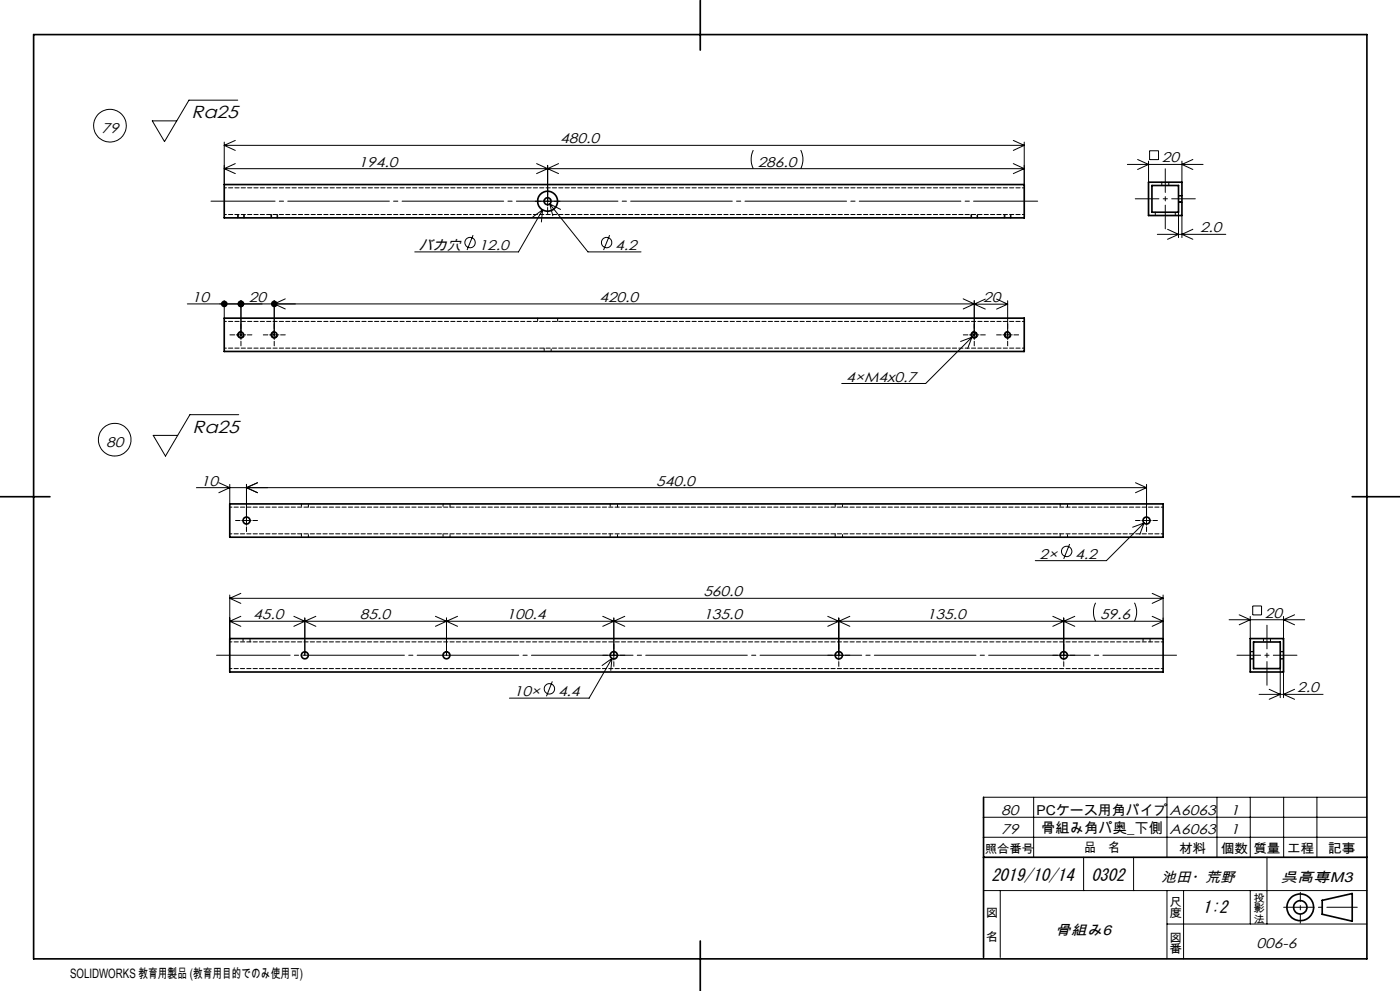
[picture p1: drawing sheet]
<svg xmlns="http://www.w3.org/2000/svg" width="420mm" height="297mm" viewBox="0 0 420 297" stroke-linecap="round" stroke-linejoin="round" font-family="sans-serif">
<g fill="none" stroke="#000" stroke-width=".3">
<path d="M71.3 30h-14.6l-7.3 12.4-3.7-6.2h7.3M67.3 50.5h240M67.3 50.5l3.3 1.5M67.3 42.6v12.7M67.3 43.6h240M67.3 43.6l3.3 1.5M70.6 42.1l-3.3 1.5M70.6 49l-3.3 1.5M161 49l3.3 1.5M164.3 49.6v12.1M164.3 50.5l-3.3 1.5M164.3 50.5l3.3 1.5"/>
<path d="M167.6 49l-3.3 1.5M226 45a6.4 6.4 0 0 0 0 5.5M240.2 45a6.1 6.1 0 0 1 0 5.5M304 49l3.3 1.5M304 42.1l3.3 1.5M307.3 50.5l-3.3 1.5M307.3 42.6v12.7M307.3 43.6l-3.3 1.5M338.2 49.3h22.7M341.3 47.8l3.3 1.5-3.3 1.5M344.6 48.3v6.3M344.9 45.2h2.7v2.6h-2.7z"/>
<path d="M353.6 58.6h1M354.6 48.3v6.3M357.9 47.8l-3.3 1.5 3.3 1.5M71.3 64.3v1M73.3 64.3v1M81.3 64.3v1M83.3 64.3v1M141.9 70.5l-1.8 4.4M160.6 60.3h1.8M162.8 62.9l-7.3 12.6h-31.1M162.8 62.9l-3 2.1M162.8 62.9l-.4 3.6"/>
<path d="M162.9 60.3h2.8M164.3 62.2v1.8M164.9 61.1l11.5 14.4h15.9M164.9 61.1l.9 3.6M164.9 61.1l3.3 1.7M166.2 60.3h1.8M182.9 70.5l-1.8 4.4M291.3 64.3v1M293.3 64.3v1M301.3 64.3v1M303.3 64.3v1M347.2 70.2h20.5"/>
<path d="M350.3 68.7l3.3 1.5-3.3 1.5M353.6 60.6h1M353.6 63.6v7.6M354.6 64.6v6.6M357.9 68.7l-3.3 1.5 3.3 1.5M67.3 90.1v5.3M72.3 90.1v11.6M72.5 99.4a1 1 0 0 0-1.2 .7 1 1 0 0 0 .7 1.2 1 1 0 0 0 1.2-.7M82.3 90.1v11.6M82.6 99.4a1 1 0 0 0-1.3 .7 1 1 0 0 0 .7 1.2 1 1 0 0 0 1.3-.7M85.6 89.6l-3.3 1.5 3.3 1.5M289 89.6l3.3 1.5"/>
<path d="M292.3 91.1h-236.1M292.3 90.1v11.6M292.3 91.1l-3.3 1.5M292.3 91.2h10M292.3 91.2l3.3 1.4M292.5 99.4a.99 .99 0 0 0-1.2 .7 .99 .99 0 0 0 .7 1.2 .99 .99 0 0 0 1.2-.7M293 99.7l-15.3 15.2h-25.2M295.6 89.6l-3.3 1.6M299 89.6l3.3 1.6M302.3 90.1v11.6M302.3 91.2l-3.3 1.4M302.5 99.4a1 1 0 0 0-1.2 .7 1 1 0 0 0 .7 1.2 1 1 0 0 0 1.2-.7"/>
<path d="M69 100.4h1.4M70.9 100.4h2.8M72.3 102.3v1.3M74.2 100.4h1.4M79 100.4h1.4M80.9 100.4h2.8M82.3 102.3v1.3M84.2 100.4h1.4M288.2 102.3l3.4-1.2-1.3 3.4M289 100.4h1.4M290.9 100.4h2.8M292.3 102.3v1.3"/>
<path d="M294.2 100.4h1.4M299 100.4h1.4M300.9 100.4h2.8M302.3 102.3v1.3M304.2 100.4h1.4M71.6 124.3h-14.6l-7.4 12.4-3.6-6.2h7.3M65.7 144.7l3.2 1.5-3.2 1.5M68.9 145.2v5.8M70.7 156h1.3M72.5 156h2.9M73.9 145.2v12.2M73.9 157.9v1.4"/>
<path d="M75.8 156h1.5M77.3 144.7l-3.4 1.5 3.4 1.5M340.6 156h1.5M340.6 144.7l3.4 1.5M342.5 156h2.8M343.2 156.7l-11.3 11.3h-21.3M343.2 156.7l-3.4 1.3M343.2 156.7l-1.3 3.5M344 145.2v12.2M344 157.9v1.4M344 146.2h-285.1M344 146.2l-3.4 1.5"/>
<path d="M345.9 156h1.3M68.9 178.3v13.1M68.9 179.3h280M68.9 179.3l3.3 1.5M72.2 177.8l-3.3 1.5M320.9 163.1l-1.8 4.4M345.7 177.8l3.2 1.5M348.9 178.3v13.1M348.9 179.3l-3.2 1.5M68.9 186.2l3.3 1.5M72.2 184.7l-3.3 1.5M88.2 184.7l3.2 1.5"/>
<path d="M91.4 186.2l-3.2 1.5M91.4 185.2v11.2M91.4 186.2l3.4 1.5M94.8 184.7l-3.4 1.5M130.6 184.7l3.3 1.5M133.9 185.2v11.2M133.9 186.2l3.4 1.5M133.9 186.2l-3.3 1.5M137.3 184.7l-3.4 1.5M180.8 196.4h1.4M180.8 184.7l3.4 1.5M182.7 196.4h2.8"/>
<path d="M183.6 197.3l-6.9 11.9h-23.9M183.6 197.3l-3 2.2M183.6 197.3l-.4 3.6M184.1 186.2l3.3 1.5M184.1 198.3v1.4M184.2 185.2l-.1 12.6M184.2 186.2l-3.4 1.5M186 196.4h1.4M187.4 184.7l-3.3 1.5M248.3 196.4h1.4M248.3 184.7l3.3 1.5M250.2 196.4h2.8"/>
<path d="M251.6 185.2v12.6M251.6 186.2l-3.3 1.5M251.6 186.2l3.4 1.5M251.6 198.3v1.4M253.5 196.4h1.5M255 184.7l-3.4 1.5M315.8 196.4h1.5M315.8 184.7l3.3 1.5M317.7 196.4h2.8M319.1 185.2v12.6M319.1 198.3v1.4M319.1 186.2l-3.3 1.5"/>
<path d="M319.1 186.2l3.3 1.5M321 196.4h1.4M322.4 184.7l-3.3 1.5M328.7 180.7a6.4 6.4 0 0 0 0 5.5M340.3 180.7a6.1 6.1 0 0 1 0 5.5M345.7 184.7l3.2 1.5M348.9 186.2h-280M348.9 186.2l-3.2 1.5M368.7 185.7h22.7M371.8 184.3l3.3 1.4-3.3 1.6M375.1 184.7v6.7M375.8 181.6h2.7v2.7h-2.7z"/>
<path d="M385.1 184.7v6.7M388.4 184.3l-3.3 1.4 3.3 1.6M165.7 204.2l-1.8 4.5M377.7 208.1h19.2M380.8 206.6l3.3 1.5-3.3 1.5M384.1 200.4v8.7M385.1 201.4v7.7M388.4 206.6l-3.3 1.5 3.3 1.5M295.1 238.9h115M310.1 238.9v18M350.1 238.9v18M365.1 238.9v18"/>
<path d="M375.1 238.9v18M385.1 238.9v18M395.1 238.9v18M295.1 250.9h115M295.1 244.9h115M325.1 256.9v10M340.1 256.9v10M380.1 256.9v20M295.1 266.9h115M300.1 266.9v20M350.1 276.9h60M350.1 266.9v20.4"/>
<path d="M355.1 266.9v20.5M375.1 266.9v10"/>
<circle cx="33" cy="37.7" r="4.9"/>
<circle cx="141" cy="72.7" r="1.55"/>
<circle cx="182" cy="72.7" r="1.55"/>
<circle cx="34.4" cy="131.8" r="4.9"/>
<circle cx="320" cy="165.3" r="1.55"/>
<circle cx="164.8" cy="206.4" r="1.55"/>
</g>
<g fill="none" stroke="#000" stroke-width=".5">
<path d="M10.1 10.4h400v277h-400zM210.1 0v15M67.3 55.3h240v10h-240zM344.6 54.6h10v10h-10zM345.6 55.6h8v8h-8zM67.3 95.4h240v9.9h-240zM0 148.9h15M68.9 151h280v10h-280zM405.7 148.9h14.3M68.9 191.4h280v10h-280zM375.1 191.4h10v10h-10zM376.1 192.4h8v8h-8z"/>
<path d="M295.1 238.9v48M295.1 256.9h115M396.7 269.8l9-2v8.3l-9-2.1zM210.1 282v15"/>
<circle cx="164.3" cy="60.3" r="1.05"/>
<circle cx="164.3" cy="60.3" r="2.99"/>
<circle cx="72.3" cy="100.3" r=".83"/>
<circle cx="82.3" cy="100.3" r=".82"/>
<circle cx="292.3" cy="100.3" r=".82"/>
<circle cx="302.3" cy="100.3" r=".82"/>
<circle cx="74" cy="156" r="1.05"/>
<circle cx="343.9" cy="156" r="1.04"/>
<circle cx="91.4" cy="196.4" r="1.06"/>
<circle cx="133.9" cy="196.4" r="1.05"/>
<circle cx="184.1" cy="196.4" r="1.09"/>
<circle cx="251.6" cy="196.4" r="1.1"/>
<circle cx="319.1" cy="196.4" r="1.1"/>
<circle cx="390.1" cy="271.9" r="4"/>
<circle cx="390.1" cy="271.9" r="2"/>
</g>
<path d="M311.3 60.3h-248" fill="none" stroke="#000" stroke-width=".3" stroke-dasharray="30.5 1.3 1.3 1.3" stroke-dashoffset="11.3"/>
<path d="M349.6 50.6v18M358.6 59.6h-18M371.1 196.4h18M380.1 205.4v-18" fill="none" stroke="#000" stroke-width=".3" stroke-dasharray="30.5 1.3 1.3 1.3" stroke-dashoffset="23.4"/>
<path d="M353 196.4h-288" fill="none" stroke="#000" stroke-width=".3" stroke-dasharray="30.5 1.3 1.3 1.3" stroke-dashoffset="8.4"/>
<path d="M390.1 276.7v-9.3" fill="none" stroke="#000" stroke-width=".3" stroke-dasharray="30.5 1.3 1.3 1.3" stroke-dashoffset="27.8"/>
<path d="M385.1 271.9h22.1" fill="none" stroke="#000" stroke-width=".3" stroke-dasharray="30.5 1.3 1.3 1.3" stroke-dashoffset="21.3"/>
<g fill="#000">
<path d="M66.5 90.4a1 1 0 0 0 .4 1.6 1 1 0 0 0 1.4-.9h-1h1a.98 .98 0 0 0-.7-1 .98 .98 0 0 0-1.1 .3zM71.5 90.4l-.2 .7h1h-1a1.01 1.01 0 0 0 1.3 .9 1.01 1.01 0 0 0 .5-1.6 1.01 1.01 0 0 0-1.6 0z"/>
<path d="M71.5 90.4a1.01 1.01 0 0 0 .4 1.6 1.01 1.01 0 0 0 1.4-.9h-1h1a1 1 0 0 0-.7-1 1 1 0 0 0-1.1 .3zM81.5 90.4l-.2 .7h1h-1a1 1 0 0 0 1.3 .9 1 1 0 0 0 .5-1.5 1 1 0 0 0-1.6-.1z"/>
</g>
<g fill="none" stroke="#000" stroke-width=".3" stroke-dasharray="1.3 .6" stroke-dashoffset=".5">
<path d="M348.5 54.6v1M350.6 55.6v-1M354.6 58.8h-1M71.5 64.3v1M73.1 65.3v-1M81.5 64.3v1M83.1 65.3v-1M291.5 64.3v1M293.1 65.3v-1M301.5 64.3v1M303.1 65.3v-1M346.6 63.6v1"/>
<path d="M352.6 64.6v-1M353.6 60.4h1M161.3 95.3v1M167.3 96.3v-1M163.2 104.3v1M165.3 105.3v-1M90.4 151v1M90.4 160v1M92.5 152v-1M132.9 151v1M132.9 160v1M135 152v-1"/>
<path d="M183.1 151v1M183.1 160v1M185.3 152v-1M250.6 151v1M250.6 160v1M252.8 152v-1M318.1 151v1M318.1 160v1M320.3 152v-1M92.5 161v-1M135 161v-1M185.3 161v-1"/>
<path d="M252.8 161v-1M320.3 161v-1M72.9 191.4v1M75 192.4v-1M342.9 191.4v1M345 192.4v-1M375.1 197.5h1M375.1 197.4h1M376.1 195.3h-1M379 191.4v1M381.1 192.4v-1M384.1 197.5h1"/>
<path d="M384.1 197.4h1M385.1 195.3h-1"/>
</g>
<path d="M307.3 56.3h-240M307.3 64.3h-240M307.3 96.3h-240M307.3 104.3h-240M349 152h-280M349 160h-280M349 192.4h-280M349 200.4h-280" fill="none" stroke="#000" stroke-width=".3" stroke-dasharray="1.3 .6" stroke-dashoffset=".7"/>
<g font-size="5.2">
<text x="57.5" y="35.5">Ra25</text>
<text x="57.8" y="129.8">Ra25</text>
</g>
<g font-size="5.1">
<text x="297.4" y="263.9">2019/10/14</text>
<text x="327.4" y="263.9">0302</text>
<text x="360.8" y="273.5">1:2</text>
</g>
<g font-size="4.2">
<text x="30.4" y="39.7">79</text>
<text x="168.1" y="43">480.0</text>
<text x="107.6" y="50">194.0</text>
<text x="227.3" y="50">286.0</text>
<text x="348.5" y="48.7">20</text>
<text x="360" y="69.6">2.0</text>
<text x="125.6" y="74.8">バカ穴</text>
<text x="143.6" y="74.8">12.0</text>
<text x="184.6" y="74.8">4.2</text>
<text x="57.5" y="90.5">10</text>
<text x="74.7" y="90.5">20</text>
<text x="179.8" y="90.5">420.0</text>
<text x="294.9" y="90.6">20</text>
<text x="253.9" y="114.3">4×M4x0.7</text>
<text x="31.9" y="133.8">80</text>
<text x="60.2" y="145.6">10</text>
<text x="196.8" y="145.6">540.0</text>
<text x="311.9" y="167.4">2×</text>
<text x="322.6" y="167.4">4.2</text>
<text x="211" y="178.7">560.0</text>
<text x="75.9" y="185.6">45.0</text>
<text x="108" y="185.6">85.0</text>
<text x="152" y="185.6">100.4</text>
<text x="211" y="185.6">135.0</text>
<text x="278.1" y="185.6">135.0</text>
<text x="330" y="185.6">59.6</text>
<text x="379.4" y="185.1">20</text>
<text x="154.1" y="208.6">10×</text>
<text x="167.4" y="208.6">4.4</text>
<text x="389.2" y="207.5">2.0</text>
<text x="300.4" y="244.1">80</text>
<text x="350.9" y="244.1">A6063</text>
<text x="369.1" y="244.1">1</text>
<text x="300.4" y="249.9">79</text>
<text x="312.4" y="249.8">骨組み角パ奥_下側</text>
<text x="350.9" y="249.9">A6063</text>
<text x="369.1" y="249.9">1</text>
<text x="348.4" y="264.4">池田・荒野</text>
<text x="384.2" y="264.4">呉高専M3</text>
<text x="316.6" y="280.4">骨組み6</text>
<text x="377" y="284.1">006-6</text>
</g>
<text font-size="4.1" x="311" y="244.1">PCケース用角パイプ</text>
<g font-size="3.9">
<text x="325.2" y="255.5">品　名</text>
<text x="353.7" y="255.6">材料</text>
<text x="366.2" y="255.6">個数</text>
<text x="376" y="255.6">質量</text>
<text x="386.1" y="255.6">工程</text>
<text x="398.4" y="255.6">記事</text>
<text x="21" y="293">SOLIDWORKS 教育用製品 (教育用目的でのみ使用可)</text>
</g>
<g font-size="3.5">
<text x="295.4" y="255.6">照合番号</text>
<text x="295.8" y="274.9">図</text>
<text x="350.8" y="271.4">尺</text>
<text x="350.8" y="274.9">度</text>
<text x="295.8" y="282">名</text>
<text x="350.8" y="282.2">図</text>
<text x="350.8" y="285.8">番</text>
</g>
<g font-size="3.2">
<text x="376" y="270.2">投</text>
<text x="376" y="273.4">影</text>
<text x="376" y="276.5">法</text>
</g>
</svg>
